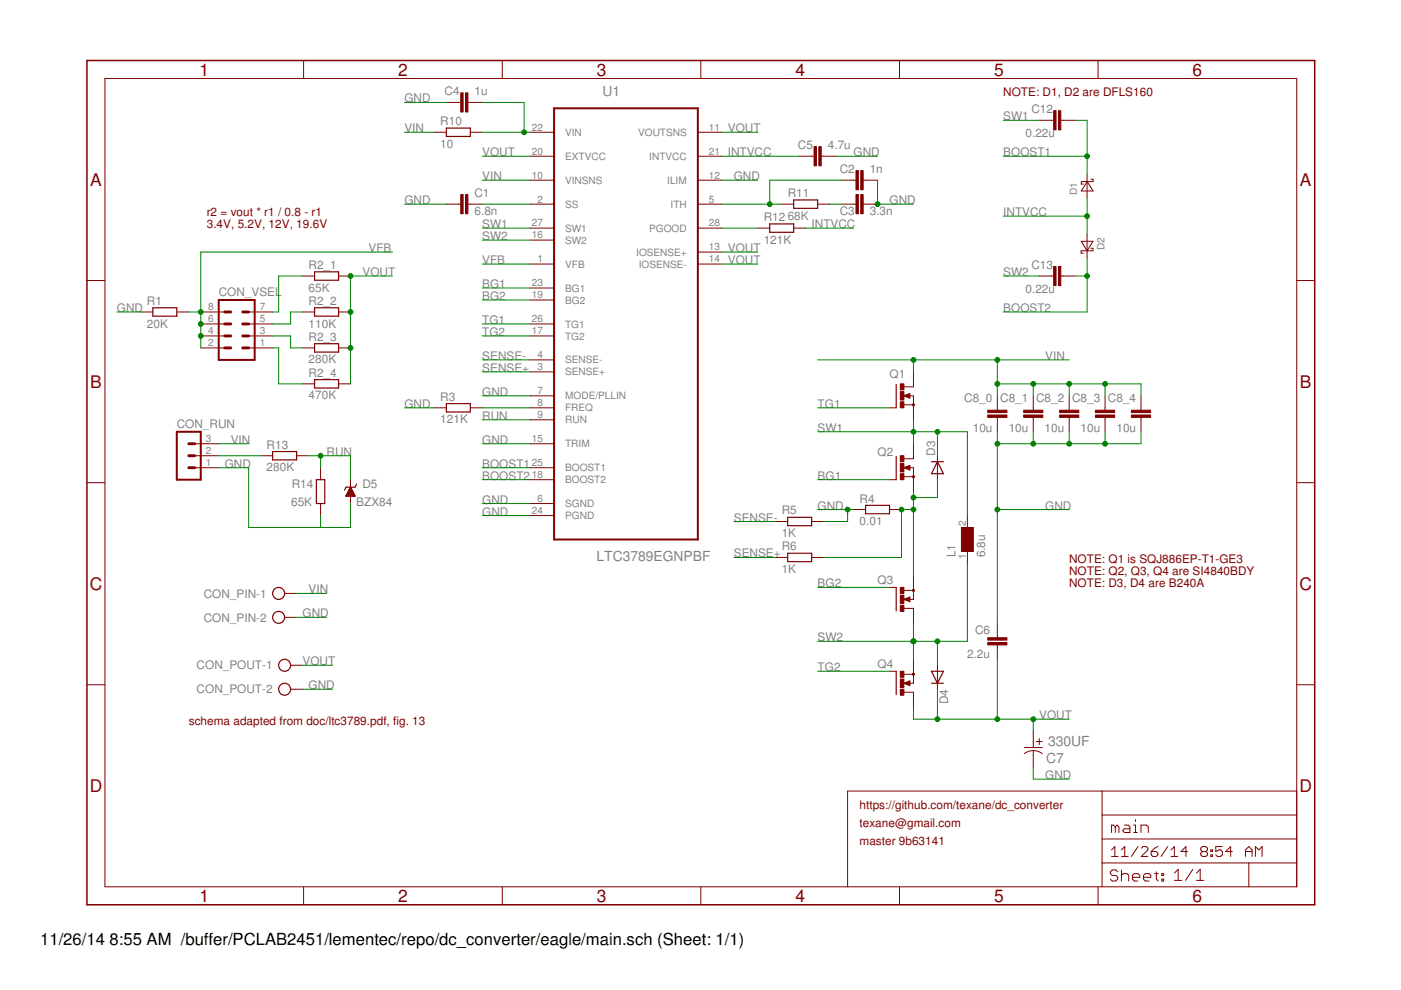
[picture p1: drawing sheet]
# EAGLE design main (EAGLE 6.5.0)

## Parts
C1  6.8n  C-EUC1206K  [C1206K]
C2  1n  C-EUC1206K  [C1206K]
C3  3.3n  C-EUC1206K  [C1206K]
C4  1u  C-EUC1206K  [C1206K]
C5  4.7u  C-EUC1206K  [C1206K]
C6  2.2u  C-EUC1206K  [C1206K]
C7  330UF  EEE-FT1H331AP-CASE-G  [CAPAE1030X1050N]
C8_0  10u  C-EUC1206K  [C1206K]
C8_1  10u  C-EUC1206K  [C1206K]
C8_2  10u  C-EUC1206K  [C1206K]
C8_3  10u  C-EUC1206K  [C1206K]
C8_4  10u  C-EUC1206K  [C1206K]
C12  0.22u  C-EUC1206K  [C1206K]
C13  0.22u  C-EUC1206K  [C1206K]
CON_PIN  AK300/2  [AK300/2]
CON_POUT  AK300/2  [AK300/2]
CON_RUN  MA03-1  [MA03-1]
CON_VSEL  MA04-2  [MA04-2]
D1  DIODE-SCHOTTKY-POWER-DI-123  [POWER-DI-123]
D2  DIODE-SCHOTTKY-POWER-DI-123  [POWER-DI-123]
D3  DIODE-DO214AC  [DO214AC]
D4  DIODE-DO214AC  [DO214AC]
D5  BZX84  [SOT23]
L1  6.8u  WE-HCC-7443320680_1210  [WE-HCC_1210]
Q1  SQJ886EP  [POWERPAK-SO-08L]
Q2  N-MOSFET-SO8S  [SO-08]
Q3  N-MOSFET-SO8S  [SO-08]
Q4  N-MOSFET-SO8S  [SO-08]
R1  20K  R-EU_R1206  [R1206]
R2_1  65K  R-EU_R1206  [R1206]
R2_2  110K  R-EU_R1206  [R1206]
R2_3  280K  R-EU_R1206  [R1206]
R2_4  470K  R-EU_R1206  [R1206]
R3  121K  R-EU_R1206  [R1206]
R4  0.01  R-EU_R1206  [R1206]
R5  1K  R-EU_R1206  [R1206]
R6  1K  R-EU_R1206  [R1206]
R10  10  R-EU_R1206  [R1206]
R11  68K  R-EU_R1206  [R1206]
R12  121K  R-EU_R1206  [R1206]
R13  280K  R-EU_R1206  [R1206]
R14  65K  R-EU_R1206  [R1206]
U1  LTC3789EGNPBF  [SOP65P640X120-28N]

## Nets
BG1: Q2.4(G) U1.23(BG1)
BG2: Q3.4(G) U1.19(BG2)
BOOST1: C12.2 D1.C U1.25(BOOST1)
BOOST2: C13.2 D2.C U1.18(BOOST2)
GND: C1.1 C2.2 C3.2 C4.1 C5.2 C6.2 C7.2 C8_0.2 C8_1.2 C8_2.2 C8_3.2 C8_4.2 CON_PIN.2 CON_POUT.2 CON_RUN.1 D5.1(A) R1.1 R3.1 R4.1 R5.2 R14.1 U1.6(SGND) U1.7(MODE/PLLIN) U1.12(ILIM) U1.15(TRIM) U1.24(PGND)
INTVCC: C5.1 D1.A D2.A R12.2 U1.21(INTVCC)
N$1: R3.2 U1.8(FREQ)
N$2: C4.2 R10.2 U1.22(VIN)
N$3: C1.2 U1.2(SS)
N$4: C2.1 R11.1 U1.5(ITH)
N$5: C3.1 R11.2
N$6: R12.1 U1.28(PGOOD)
N$7: CON_VSEL.5 R2_2.1
N$8: CON_VSEL.7 R2_1.1
N$9: D3.A Q2.1(S) Q2.2(S) Q2.3(S) Q3.1(S) Q3.2(S) Q3.3(S) R4.2 R6.2
N$10: CON_VSEL.3 R2_3.1
N$11: CON_RUN.2 R13.1
RUN: D5.3(C) R13.2 R14.2 U1.9(RUN)
SENSE+: R6.1 U1.3(SENSE+)
SENSE-: R5.1 U1.4(SENSE-)
SW1: C12.1 D3.C L1.2 Q1.1(S) Q1.2(S) Q1.3(S) Q2.5(D) Q2.6(D) Q2.7(D) Q2.8(D) U1.27(SW1)
SW2: C13.1 D4.A L1.1 Q3.5(D) Q3.6(D) Q3.7(D) Q3.8(D) Q4.1(S) Q4.2(S) Q4.3(S) U1.16(SW2)
TG1: Q1.4(G) U1.26(TG1)
TG2: Q4.4(G) U1.17(TG2)
VFB: CON_VSEL.1 CON_VSEL.2 CON_VSEL.4 CON_VSEL.6 CON_VSEL.8 R1.2 R2_4.1 U1.1(VFB)
VIN: C8_0.1 C8_1.1 C8_2.1 C8_3.1 C8_4.1 CON_PIN.1 CON_RUN.3 Q1.5-8(D) R10.1 U1.10(VINSNS)
VOUT: C6.1 C7.1 CON_POUT.1 D4.C Q4.5(D) Q4.6(D) Q4.7(D) Q4.8(D) R2_1.2 R2_2.2 R2_3.2 R2_4.2 U1.11(VOUTSNS) U1.13(IOSENSE+) U1.14(IOSENSE-) U1.20(EXTVCC)

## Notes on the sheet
- NOTE: D1, D2 are DFLS160
- r2 = vout * r1 / 0.8 - r1
- 3.4V, 5.2V, 12V, 19.6V
- NOTE: Q1 is SQJ886EP-T1-GE3
- NOTE: Q2, Q3, Q4 are SI4840BDY
- NOTE: D3, D4 are B240A
- schema adapted from doc/ltc3789.pdf, fig. 13
- https://github.com/texane/dc_converter
- texane@gmail.com
- master 9b63141
